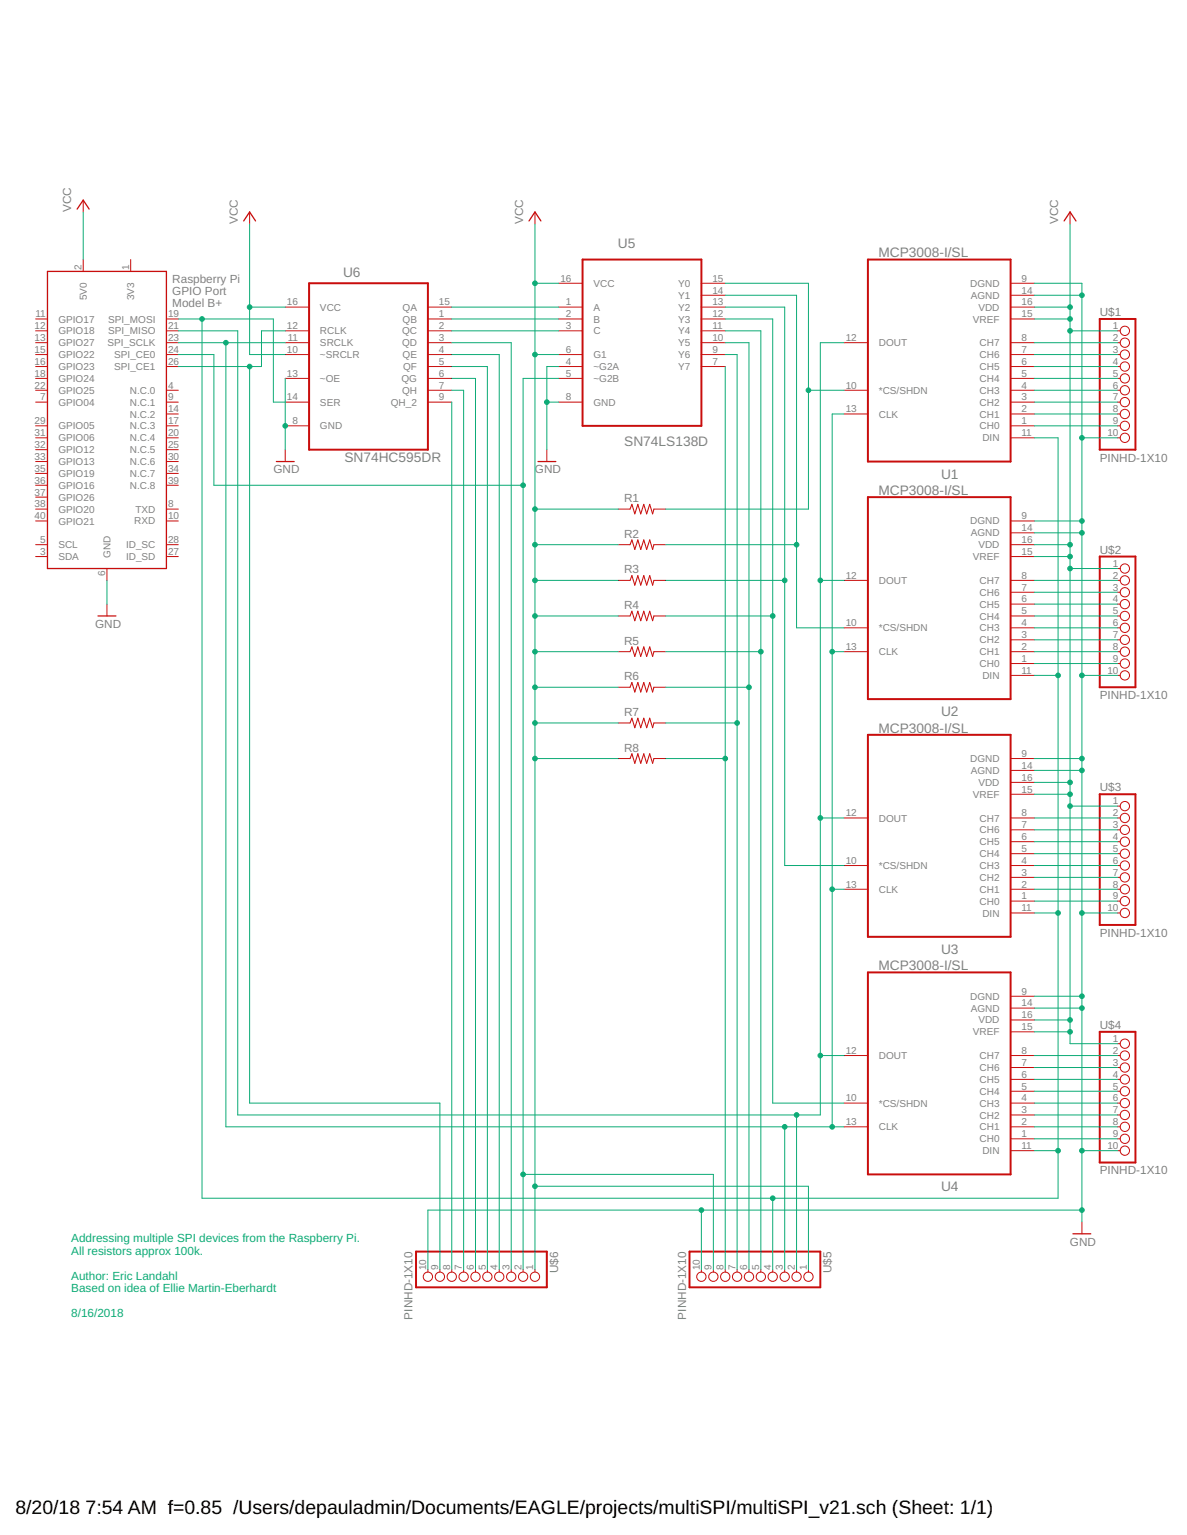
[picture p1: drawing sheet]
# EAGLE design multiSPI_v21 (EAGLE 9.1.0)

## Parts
R1  R-US_R1210  [R1210]
R2  R-US_R1210  [R1210]
R3  R-US_R1210  [R1210]
R4  R-US_R1210  [R1210]
R5  R-US_R1210  [R1210]
R6  R-US_R1210  [R1210]
R7  R-US_R1210  [R1210]
R8  R-US_R1210  [R1210]
U1  MCP3008-I/SL  [SOIC127P600X175-16N]
U2  MCP3008-I/SL  [SOIC127P600X175-16N]
U3  MCP3008-I/SL  [SOIC127P600X175-16N]
U4  MCP3008-I/SL  [SOIC127P600X175-16N]
U5  SN74LS138D  [SOIC127P600X175-16N]
U6  SN74HC595DR  [SOIC127P600X175-16N]
U$1  PINHD-1X10  [1X10-BIG]
U$2  PINHD-1X10  [1X10-BIG]
U$3  PINHD-1X10  [1X10-BIG]
U$4  PINHD-1X10  [1X10-BIG]
U$5  PINHD-1X10  [1X10-BIG]
U$6  PINHD-1X10  [1X10-BIG]
X1  RASPI_GPIO_B+_BOX  [RASPI_GPIO_B+_BOX]

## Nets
GND: U1.9(DGND) U1.14(AGND) U2.9(DGND) U2.14(AGND) U3.9(DGND) U3.14(AGND) U4.9(DGND) U4.14(AGND) U5.4(~G2A) U5.8(GND) U6.8(GND) U6.13(~OE) U$1.10 U$2.10 U$3.10 U$4.10 U$5.10 U$6.10 X1.6(GND)
N$1: R8.2 U5.7(Y7) U$5.8
N$2: R7.2 U5.9(Y6) U$5.7
N$3: R6.2 U5.10(Y5) U$5.6
N$4: R4.2 U4.10(*CS/SHDN) U5.12(Y3)
N$5: U1.12(DOUT) U2.12(DOUT) U3.12(DOUT) U4.12(DOUT) U$5.2 X1.21(SPI_MISO)
N$6: R3.2 U3.10(*CS/SHDN) U5.13(Y2)
N$7: R5.2 U5.11(Y4) U$5.5
N$8: R2.2 U2.10(*CS/SHDN) U5.14(Y1)
N$9: R1.2 U1.10(*CS/SHDN) U5.15(Y0)
N$10: U1.11(DIN) U2.11(DIN) U3.11(DIN) U4.11(DIN) U6.14(SER) U$5.4 X1.19(SPI_MOSI)
N$11: U6.12(RCLK) U$6.9 X1.26(SPI_CE1)
N$12: U1.8(CH7) U$1.2
N$13: U1.7(CH6) U$1.3
N$14: U1.6(CH5) U$1.4
N$15: U6.9(QH_2) U$6.8
N$16: U1.5(CH4) U$1.5
N$17: U1.4(CH3) U$1.6
N$18: U1.3(CH2) U$1.7
N$19: U1.2(CH1) U$1.8
N$20: U1.1(CH0) U$1.9
N$21: U2.8(CH7) U$2.2
N$22: U2.7(CH6) U$2.3
N$23: U2.6(CH5) U$2.4
N$24: U2.5(CH4) U$2.5
N$25: U2.4(CH3) U$2.6
N$26: U2.3(CH2) U$2.7
N$27: U2.2(CH1) U$2.8
N$28: U2.1(CH0) U$2.9
N$29: U3.1(CH0) U$3.9
N$30: U3.2(CH1) U$3.8
N$31: U3.3(CH2) U$3.7
N$32: U3.4(CH3) U$3.6
N$33: U3.5(CH4) U$3.5
N$34: U3.6(CH5) U$3.4
N$35: U3.7(CH6) U$3.3
N$36: U3.8(CH7) U$3.2
N$37: U4.1(CH0) U$4.9
N$38: U4.2(CH1) U$4.8
N$39: U4.3(CH2) U$4.7
N$40: U4.4(CH3) U$4.6
N$41: U4.5(CH4) U$4.5
N$42: U4.6(CH5) U$4.4
N$43: U4.7(CH6) U$4.3
N$44: U4.8(CH7) U$4.2
N$47: U1.13(CLK) U2.13(CLK) U3.13(CLK) U4.13(CLK) U6.11(SRCLK) U$5.3 X1.23(SPI_SCLK)
N$53: U5.5(~G2B) U$5.9 U$6.2 X1.24(SPI_CE0)
N$54: U6.7(QH) U$6.7
N$55: U6.6(QG) U$6.6
N$56: U6.5(QF) U$6.5
N$57: U6.4(QE) U$6.4
N$58: U6.3(QD) U$6.3
N$59: U5.3(C) U6.2(QC)
N$60: U5.2(B) U6.1(QB)
N$61: U5.1(A) U6.15(QA)
VCC: R1.1 R2.1 R3.1 R4.1 R5.1 R6.1 R7.1 R8.1 U1.15(VREF) U1.16(VDD) U2.15(VREF) U2.16(VDD) U3.15(VREF) U3.16(VDD) U4.15(VREF) U4.16(VDD) U5.6(G1) U5.16(VCC) U6.10(~SRCLR) U6.16(VCC) U$1.1 U$2.1 U$3.1 U$4.1 U$5.1 U$6.1 X1.2(5V0)
Unconnected: X1.3(SDA) X1.4(N.C.0) X1.5(SCL) X1.7(GPIO04) X1.8(TXD) X1.9(N.C.1) X1.10(RXD) X1.11(GPIO17) X1.12(GPIO18) X1.13(GPIO27) X1.14(N.C.2) X1.15(GPIO22) X1.16(GPIO23) X1.17(N.C.3) X1.18(GPIO24) X1.20(N.C.4) X1.22(GPIO25) X1.25(N.C.5) X1.27(ID_SD) X1.28(ID_SC) X1.29(GPIO05) X1.30(N.C.6) X1.31(GPIO06) X1.32(GPIO12) X1.33(GPIO13) X1.34(N.C.7) X1.35(GPIO19) X1.36(GPIO16) X1.37(GPIO26) X1.38(GPIO20) X1.39(N.C.8) X1.40(GPIO21)

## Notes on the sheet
- Addressing multiple SPI devices from the Raspberry Pi.  
  All resistors approx 100k. 
  
  Author: Eric Landahl
  Based on idea of Ellie Martin-Eberhardt
  
  8/16/2018

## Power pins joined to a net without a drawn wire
3V3: X1.1(3V3)
